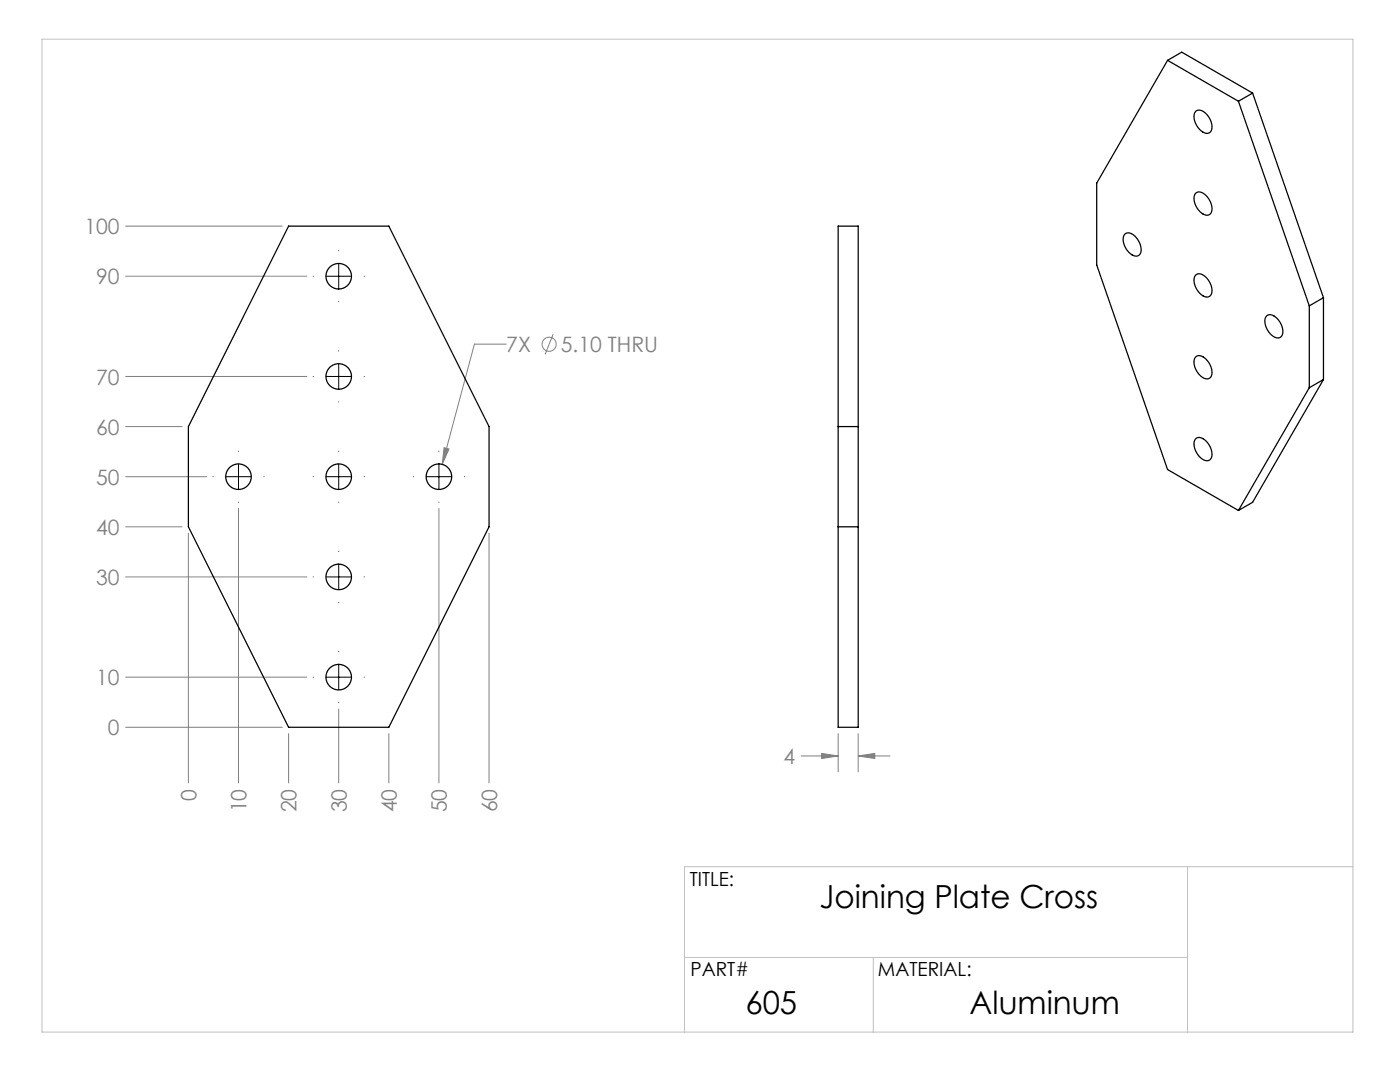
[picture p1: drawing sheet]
<svg xmlns="http://www.w3.org/2000/svg" width="279mm" height="216mm" viewBox="0 0 279 216" stroke-linecap="round" stroke-linejoin="round" font-family="sans-serif">
<g fill="none" stroke="#808080" stroke-width=".2">
<path d="M25.1 55.1h36.1M25.1 45.1h31.2M25.1 75.1h36.1M101 68.7h-6.3l-6.4 24M110.4 66.7l-1.6 4M25.1 95.1h16.1M25.1 85.1h11.2M88.6 89.3l1 .3-1.3 3.1zM25.1 115.1h36.1M25.1 105.1h11.2M37.6 106.4v49.8M47.6 101.5v54.7"/>
<path d="M87.6 101.5v54.7M97.6 106.4v49.8M25.1 135.1h36.1M25.1 145.1h31.2M57.6 146.4v9.8M67.6 141.5v14.7M77.6 146.4v9.8M159.9 150.8h7.4M164 150.3l3.3 .5-3.3 .6zM167.3 146.4v7.6M171.3 150.8l3.3-.5v1.1zM171.3 146.4v7.6"/>
<path d="M171.3 150.8h6.3"/>
<circle cx="109.6" cy="68.7" r="1.41"/>
</g>
<g fill="none" stroke="#000" stroke-width=".2">
<path d="M62.5 55.1h.1M65.1 55.1h5M67.6 50h.1M67.6 52.6v5.1M72.7 55.1h.1M62.5 75.1h.1M65.1 75.1h5M67.6 60.2h.1M67.6 70h.1M67.6 72.6v5.1M72.7 75.1h.1M42.5 95.1h.1"/>
<path d="M45.1 95.1h5M47.6 90h.1M47.6 92.6v5.1M52.7 95.1h.1M62.5 95.1h.1M65.1 95.1h5M67.6 80.2h.1M67.6 90h.1M67.6 92.6v5.1M72.7 95.1h.1M82.5 95.1h.1M85.1 95.1h5"/>
<path d="M87.6 90h.1M87.6 92.6v5.1M92.7 95.1h.1M47.6 100.2h.1M62.5 115.1h.1M65.1 115.1h5M67.6 100.2h.1M67.6 110h.1M67.6 112.6v5.1M72.7 115.1h.1M87.6 100.2h.1M62.5 135.1h.1"/>
<path d="M65.1 135.1h5M67.6 120.2h.1M67.6 130h.1M67.6 132.6v5.1M72.7 135.1h.1M67.6 140.2h.1"/>
</g>
<path d="M8.4 7.8h261.6v198.1h-261.6zM237 172.9v33M270 172.9h-133.4v33M136.6 191h100.4M174.3 191v14.9" fill="none" stroke="#c0c0c0" stroke-width=".2"/>
<path d="M88.6 89.3l-.3 3.4 1.3-3.1zM164 150.3l3.3 .5-3.3 .6zM171.3 150.8l3.3-.5v1.1z" fill="#808080"/>
<g fill="none" stroke="#000" stroke-width=".25">
<path d="M233 12l-14.1 24.5v16.4l14.1 40.8 14.2 8.2M233 12l14.2 8.2M233 12l2.8-1.6 14.2 8.2M250 18.6l-2.8 1.6M250 18.6l14.1 40.8M238.6 22.3a1.57 1.57 0 0 1 2.3 .6 2.86 2.86 0 0 1 .6 3.5 1.77 1.77 0 0 1-2.3-.9 3 3 0 0 1-.6-3.2zM238.6 38.6a1.57 1.57 0 0 1 2.3 .6 2.86 2.86 0 0 1 .6 3.5 1.77 1.77 0 0 1-2.3-.8 3 3 0 0 1-.6-3.3zM247.2 20.2l14.1 40.8M57.6 45.1h20l20 40v20l-20 40h-20l-20-40v-20zM167.3 45.1h4v100h-4zM224.4 46.8a1.57 1.57 0 0 1 2.3 .6 2.86 2.86 0 0 1 .7 3.5 1.77 1.77 0 0 1-2.4-.9 3 3 0 0 1-.6-3.2zM238.6 54.9a1.57 1.57 0 0 1 2.3 .6 2.86 2.86 0 0 1 .6 3.6 1.77 1.77 0 0 1-2.3-.9 3 3 0 0 1-.6-3.3z"/>
<path d="M264.1 59.4l-2.8 1.6M264.1 59.4v16.3M238.7 71.2a1.77 1.77 0 0 1 2.3 .8 3 3 0 0 1 .6 3.3 1.57 1.57 0 0 1-2.3-.6 2.86 2.86 0 0 1-.6-3.5zM252.8 63a1.77 1.77 0 0 1 2.4 .9 3 3 0 0 1 .5 3.2 1.57 1.57 0 0 1-2.3-.6 2.86 2.86 0 0 1-.6-3.5zM261.3 77.4l-14.1 24.5M261.3 61v16.4M264.1 75.7l-2.8 1.7M264.1 75.7l-14.1 24.5-2.8 1.7M167.3 85.1h4M238.7 87.5a1.77 1.77 0 0 1 2.3 .9 3 3 0 0 1 .6 3.2 1.57 1.57 0 0 1-2.3-.6 2.86 2.86 0 0 1-.6-3.5zM167.3 105.1h4"/>
<circle cx="67.6" cy="55.1" r="2.55"/>
<circle cx="67.6" cy="75.1" r="2.55"/>
<circle cx="47.6" cy="95.1" r="2.55"/>
<circle cx="67.6" cy="95.1" r="2.55"/>
<circle cx="87.6" cy="95.1" r="2.55"/>
<circle cx="67.6" cy="115.1" r="2.55"/>
<circle cx="67.6" cy="135.1" r="2.55"/>
</g>
<g font-size="6.3">
<text x="163.5" y="181.3">Joining Plate Cross</text>
<text x="148.8" y="202.3">605</text>
<text x="193.5" y="202.3">Aluminum</text>
</g>
<g font-size="4.2" fill="#808080">
<text x="16.9" y="46.7">100</text>
<text x="19.2" y="56.7">90</text>
<text x="101" y="70.2">7X</text>
<text x="111.9" y="70.2">5.10 THRU</text>
<text x="19.2" y="76.7">70</text>
<text x="19.2" y="86.7">60</text>
<text x="19.2" y="96.7">50</text>
<text x="19.2" y="106.7">40</text>
<text x="19.2" y="116.7">30</text>
<text x="19.2" y="136.7">10</text>
<text x="21.5" y="146.7">0</text>
<text x="156.4" y="152.4">4</text>
<text x="39.2" y="159.7" transform="rotate(-90 39.2 159.7)">0</text>
<text x="49.2" y="162.1" transform="rotate(-90 49.2 162.1)">10</text>
<text x="59.2" y="162.1" transform="rotate(-90 59.2 162.1)">20</text>
<text x="69.2" y="162.1" transform="rotate(-90 69.2 162.1)">30</text>
<text x="79.2" y="162.1" transform="rotate(-90 79.2 162.1)">40</text>
<text x="89.2" y="162.1" transform="rotate(-90 89.2 162.1)">50</text>
<text x="99.2" y="162.1" transform="rotate(-90 99.2 162.1)">60</text>
</g>
<g font-size="3.9">
<text x="137.7" y="176.8">TITLE:</text>
<text x="137.8" y="194.8">PART#</text>
<text x="175.2" y="194.8">MATERIAL:</text>
</g>
</svg>
